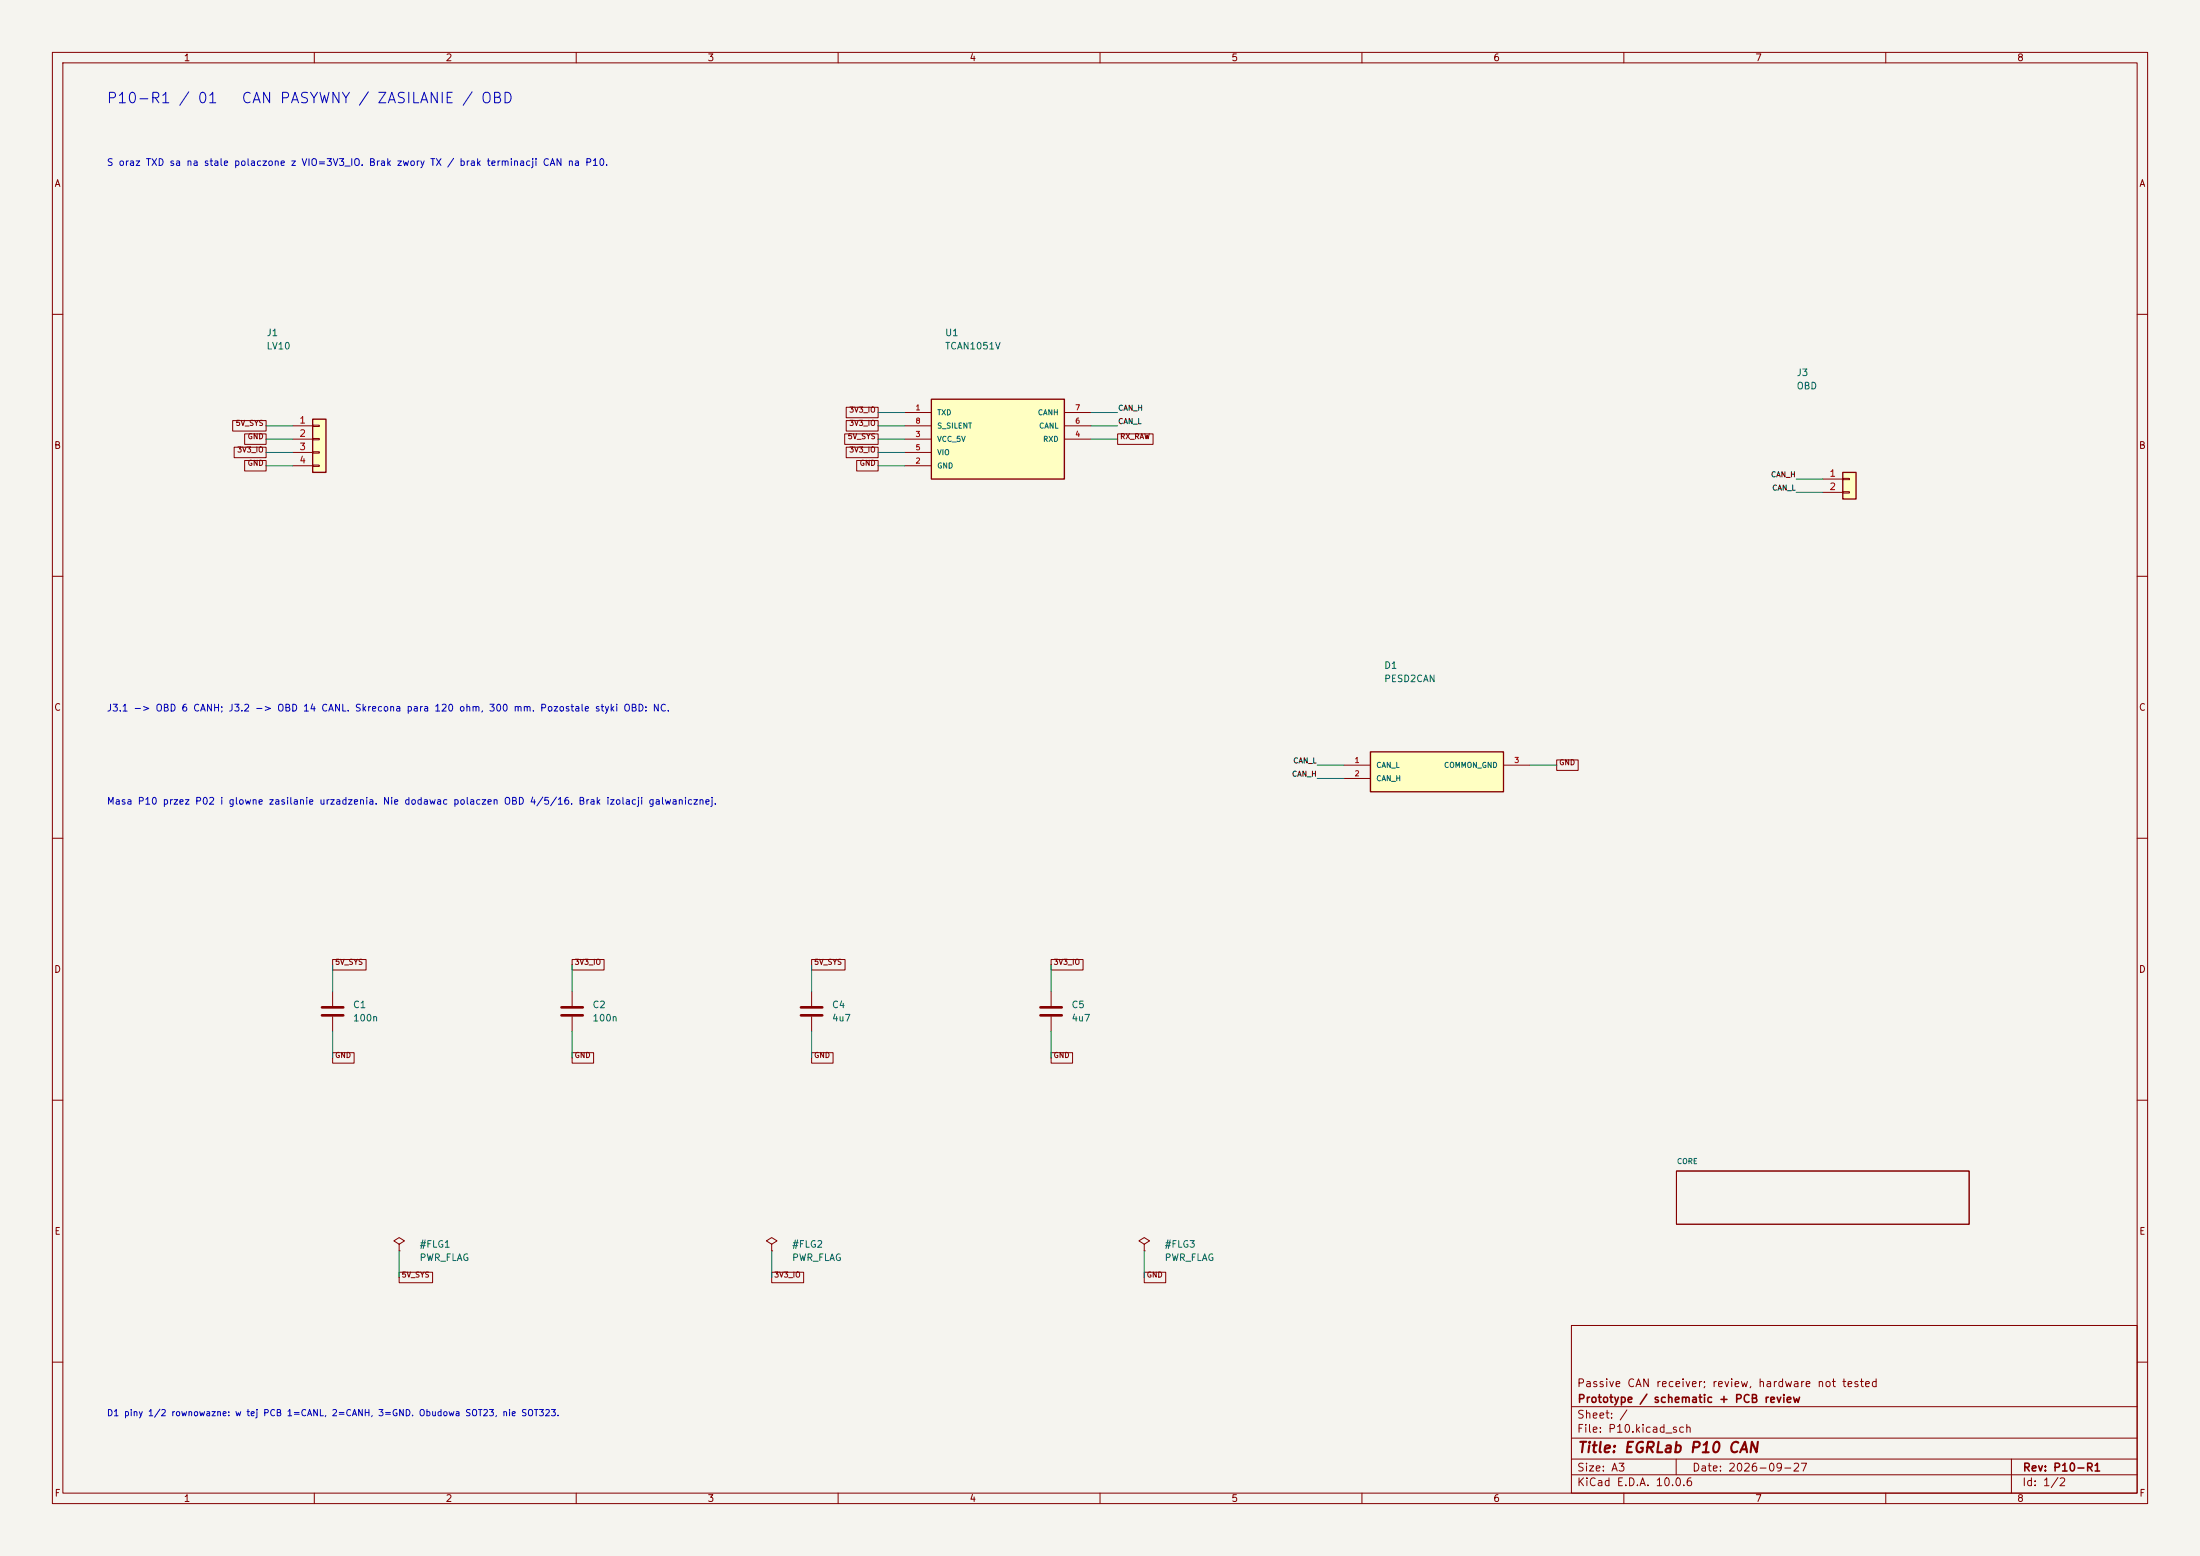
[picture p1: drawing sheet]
(kicad_sch (version 20250114) (generator "eeschema") (paper "A3") (title_block (title "EGRLab P10 CAN") (date "2026-09-27") (rev "P10-R1") (company "Prototype / schematic + PCB review") (comment 1 "Passive CAN receiver; review, hardware not tested"))(lib_symbols (symbol "P10:Conn_01x04" (pin_names (offset 1.016) (hide yes)) (exclude_from_sim no) (in_bom yes) (on_board yes) (in_pos_files yes) (duplicate_pin_numbers_are_jumpers no) (symbol "Conn_01x04_1_1" (rectangle (start -1.27 3.81) (end 1.27 -6.35) (stroke (width 0.254) (type default)) (fill (type background))) (rectangle (start -1.27 2.667) (end 0 2.413) (stroke (width 0.1524) (type default)) (fill (type none))) (rectangle (start -1.27 0.127) (end 0 -0.127) (stroke (width 0.1524) (type default)) (fill (type none))) (rectangle (start -1.27 -2.413) (end 0 -2.667) (stroke (width 0.1524) (type default)) (fill (type none))) (rectangle (start -1.27 -4.953) (end 0 -5.207) (stroke (width 0.1524) (type default)) (fill (type none))) (pin passive line (at -5.08 2.54 0) (length 3.81) (name "Pin_1" (effects (font (size 1.27 1.27)))) (number "1" (effects (font (size 1.27 1.27))))) (pin passive line (at -5.08 0 0) (length 3.81) (name "Pin_2" (effects (font (size 1.27 1.27)))) (number "2" (effects (font (size 1.27 1.27))))) (pin passive line (at -5.08 -2.54 0) (length 3.81) (name "Pin_3" (effects (font (size 1.27 1.27)))) (number "3" (effects (font (size 1.27 1.27))))) (pin passive line (at -5.08 -5.08 0) (length 3.81) (name "Pin_4" (effects (font (size 1.27 1.27)))) (number "4" (effects (font (size 1.27 1.27)))))) (embedded_fonts no))(symbol "P10:TCAN1051V_SO8" (pin_names (offset 1.016)) (in_bom yes) (on_board yes) (symbol "TCAN1051V_SO8_1_1" (rectangle (start -12.7 7.62) (end 12.7 -7.62) (stroke (width .254) (type default)) (fill (type background)))) (symbol "TCAN1051V_SO8_1_0" (pin input line (at -17.78 5.08 0) (length 5.08) (name "TXD" (effects (font (size 1.0 1.0)))) (number "1" (effects (font (size 1 1))))) (pin input line (at -17.78 2.54 0) (length 5.08) (name "S_SILENT" (effects (font (size 1.0 1.0)))) (number "8" (effects (font (size 1 1))))) (pin power_in line (at -17.78 0.0 0) (length 5.08) (name "VCC_5V" (effects (font (size 1.0 1.0)))) (number "3" (effects (font (size 1 1))))) (pin power_in line (at -17.78 -2.54 0) (length 5.08) (name "VIO" (effects (font (size 1.0 1.0)))) (number "5" (effects (font (size 1 1))))) (pin power_in line (at -17.78 -5.08 0) (length 5.08) (name "GND" (effects (font (size 1.0 1.0)))) (number "2" (effects (font (size 1 1))))) (pin bidirectional line (at 17.78 5.08 180) (length 5.08) (name "CANH" (effects (font (size 1.0 1.0)))) (number "7" (effects (font (size 1 1))))) (pin bidirectional line (at 17.78 2.54 180) (length 5.08) (name "CANL" (effects (font (size 1.0 1.0)))) (number "6" (effects (font (size 1 1))))) (pin output line (at 17.78 0.0 180) (length 5.08) (name "RXD" (effects (font (size 1.0 1.0)))) (number "4" (effects (font (size 1 1)))))))(symbol "P10:PESD2CAN_SOT23" (pin_names (offset 1.016)) (in_bom yes) (on_board yes) (symbol "PESD2CAN_SOT23_1_1" (rectangle (start -12.7 3.81) (end 12.7 -3.81) (stroke (width .254) (type default)) (fill (type background)))) (symbol "PESD2CAN_SOT23_1_0" (pin passive line (at -17.78 1.27 0) (length 5.08) (name "CAN_L" (effects (font (size 1.0 1.0)))) (number "1" (effects (font (size 1 1))))) (pin passive line (at -17.78 -1.27 0) (length 5.08) (name "CAN_H" (effects (font (size 1.0 1.0)))) (number "2" (effects (font (size 1 1))))) (pin passive line (at 17.78 1.27 180) (length 5.08) (name "COMMON_GND" (effects (font (size 1.0 1.0)))) (number "3" (effects (font (size 1 1)))))))(symbol "P10:Conn_01x02" (pin_names (offset 1.016) (hide yes)) (exclude_from_sim no) (in_bom yes) (on_board yes) (in_pos_files yes) (duplicate_pin_numbers_are_jumpers no) (symbol "Conn_01x02_1_1" (rectangle (start -1.27 1.27) (end 1.27 -3.81) (stroke (width 0.254) (type default)) (fill (type background))) (rectangle (start -1.27 0.127) (end 0 -0.127) (stroke (width 0.1524) (type default)) (fill (type none))) (rectangle (start -1.27 -2.413) (end 0 -2.667) (stroke (width 0.1524) (type default)) (fill (type none))) (pin passive line (at -5.08 0 0) (length 3.81) (name "Pin_1" (effects (font (size 1.27 1.27)))) (number "1" (effects (font (size 1.27 1.27))))) (pin passive line (at -5.08 -2.54 0) (length 3.81) (name "Pin_2" (effects (font (size 1.27 1.27)))) (number "2" (effects (font (size 1.27 1.27)))))) (embedded_fonts no))(symbol "P10:C" (pin_numbers (hide yes)) (pin_names (offset 0.254)) (exclude_from_sim no) (in_bom yes) (on_board yes) (in_pos_files yes) (duplicate_pin_numbers_are_jumpers no) (symbol "C_0_1" (polyline (pts (xy -2.032 0.762) (xy 2.032 0.762)) (stroke (width 0.508) (type default)) (fill (type none))) (polyline (pts (xy -2.032 -0.762) (xy 2.032 -0.762)) (stroke (width 0.508) (type default)) (fill (type none)))) (symbol "C_1_1" (pin passive line (at 0 3.81 270) (length 2.794) (name "" (effects (font (size 1.27 1.27)))) (number "1" (effects (font (size 1.27 1.27))))) (pin passive line (at 0 -3.81 90) (length 2.794) (name "" (effects (font (size 1.27 1.27)))) (number "2" (effects (font (size 1.27 1.27)))))) (embedded_fonts no))(symbol "P10:PWR_FLAG" (power global) (pin_numbers (hide yes)) (pin_names (offset 0) (hide yes)) (exclude_from_sim no) (in_bom yes) (on_board yes) (in_pos_files yes) (duplicate_pin_numbers_are_jumpers no) (symbol "PWR_FLAG_0_0" (pin power_out line (at 0 0 90) (length 0) (name "" (effects (font (size 1.27 1.27)))) (number "1" (effects (font (size 1.27 1.27)))))) (symbol "PWR_FLAG_0_1" (polyline (pts (xy 0 0) (xy 0 1.27) (xy -1.016 1.905) (xy 0 2.54) (xy 1.016 1.905) (xy 0 1.27)) (stroke (width 0) (type default)) (fill (type none)))) (embedded_fonts no)))(symbol (lib_id "P10:Conn_01x04") (at 60.96 83.82 0) (unit 1) (in_bom yes) (on_board yes) (dnp no) (property "Reference" "J1" (at 50.8 63.5 0) (effects (font (size 1.27 1.27)) (justify left))) (property "Value" "LV10" (at 50.8 66.04 0) (effects (font (size 1.27 1.27)) (justify left)))(property "Footprint" "P10:PTH_LV10" (at 60.96 83.82 0) (effects (font (size 1 1)) hide))(property "MPN" "Soldered harness" (at 60.96 83.82 0) (effects (font (size 1 1)) hide))(property "BaselineRef" "J_LV10B" (at 60.96 83.82 0) (effects (font (size 1 1)) hide))(property "Datasheet" "" (at 60.96 83.82 0) (effects (font (size 1 1)) hide))(pin "1")(pin "2")(pin "3")(pin "4"))(symbol (lib_id "P10:TCAN1051V_SO8") (at 190.5 83.82 0) (unit 1) (in_bom yes) (on_board yes) (dnp no) (property "Reference" "U1" (at 180.34 63.5 0) (effects (font (size 1.27 1.27)) (justify left))) (property "Value" "TCAN1051V" (at 180.34 66.04 0) (effects (font (size 1.27 1.27)) (justify left)))(property "Footprint" "Package_SO:SOIC-8_3.9x4.9mm_P1.27mm" (at 190.5 83.82 0) (effects (font (size 1 1)) hide))(property "MPN" "TCAN1051VDRQ1" (at 190.5 83.82 0) (effects (font (size 1 1)) hide))(property "BaselineRef" "U16" (at 190.5 83.82 0) (effects (font (size 1 1)) hide))(property "Datasheet" "https://www.ti.com/lit/ds/symlink/tcan1051-q1.pdf" (at 190.5 83.82 0) (effects (font (size 1 1)) hide))(pin "1")(pin "8")(pin "3")(pin "5")(pin "2")(pin "7")(pin "6")(pin "4"))(symbol (lib_id "P10:PESD2CAN_SOT23") (at 274.32 147.32 0) (unit 1) (in_bom yes) (on_board yes) (dnp no) (property "Reference" "D1" (at 264.16 127.0 0) (effects (font (size 1.27 1.27)) (justify left))) (property "Value" "PESD2CAN" (at 264.16 129.54 0) (effects (font (size 1.27 1.27)) (justify left)))(property "Footprint" "Package_TO_SOT_SMD:SOT-23" (at 274.32 147.32 0) (effects (font (size 1 1)) hide))(property "MPN" "PESD2CAN,215 Nexperia" (at 274.32 147.32 0) (effects (font (size 1 1)) hide))(property "BaselineRef" "D3" (at 274.32 147.32 0) (effects (font (size 1 1)) hide))(property "Datasheet" "https://assets.nexperia.com/documents/data-sheet/PESD2CAN.pdf" (at 274.32 147.32 0) (effects (font (size 1 1)) hide))(pin "1")(pin "2")(pin "3"))(symbol (lib_id "P10:Conn_01x02") (at 353.06 91.44 0) (unit 1) (in_bom yes) (on_board yes) (dnp no) (property "Reference" "J3" (at 342.9 71.12 0) (effects (font (size 1.27 1.27)) (justify left))) (property "Value" "OBD" (at 342.9 73.66000000000001 0) (effects (font (size 1.27 1.27)) (justify left)))(property "Footprint" "P10:PTH_OBD" (at 353.06 91.44 0) (effects (font (size 1 1)) hide))(property "MPN" "Soldered 120ohm twisted pair" (at 353.06 91.44 0) (effects (font (size 1 1)) hide))(property "BaselineRef" "J_OBD_TAIL" (at 353.06 91.44 0) (effects (font (size 1 1)) hide))(property "Datasheet" "" (at 353.06 91.44 0) (effects (font (size 1 1)) hide))(pin "1")(pin "2"))(symbol (lib_id "P10:C") (at 63.5 193.04 0) (unit 1) (in_bom yes) (on_board yes) (dnp no) (property "Reference" "C1" (at 67.31 191.76999999999998 0) (effects (font (size 1.27 1.27)) (justify left))) (property "Value" "100n" (at 67.31 194.30999999999997 0) (effects (font (size 1.27 1.27)) (justify left)))(property "Footprint" "Capacitor_SMD:C_0805_2012Metric" (at 63.5 193.04 0) (effects (font (size 1 1)) hide))(property "MPN" "X7R 25V 10% 0805 100n" (at 63.5 193.04 0) (effects (font (size 1 1)) hide))(property "BaselineRef" "DECOUPLING" (at 63.5 193.04 0) (effects (font (size 1 1)) hide))(property "Datasheet" "" (at 63.5 193.04 0) (effects (font (size 1 1)) hide))(pin "1")(pin "2"))(symbol (lib_id "P10:C") (at 109.22 193.04 0) (unit 1) (in_bom yes) (on_board yes) (dnp no) (property "Reference" "C2" (at 113.03 191.76999999999998 0) (effects (font (size 1.27 1.27)) (justify left))) (property "Value" "100n" (at 113.03 194.30999999999997 0) (effects (font (size 1.27 1.27)) (justify left)))(property "Footprint" "Capacitor_SMD:C_0805_2012Metric" (at 109.22 193.04 0) (effects (font (size 1 1)) hide))(property "MPN" "X7R 25V 10% 0805 100n" (at 109.22 193.04 0) (effects (font (size 1 1)) hide))(property "BaselineRef" "DECOUPLING" (at 109.22 193.04 0) (effects (font (size 1 1)) hide))(property "Datasheet" "" (at 109.22 193.04 0) (effects (font (size 1 1)) hide))(pin "1")(pin "2"))(symbol (lib_id "P10:C") (at 154.94 193.04 0) (unit 1) (in_bom yes) (on_board yes) (dnp no) (property "Reference" "C4" (at 158.75 191.76999999999998 0) (effects (font (size 1.27 1.27)) (justify left))) (property "Value" "4u7" (at 158.75 194.30999999999997 0) (effects (font (size 1.27 1.27)) (justify left)))(property "Footprint" "Capacitor_SMD:C_0805_2012Metric" (at 154.94 193.04 0) (effects (font (size 1 1)) hide))(property "MPN" "X7R 25V 10% 0805 4u7" (at 154.94 193.04 0) (effects (font (size 1 1)) hide))(property "BaselineRef" "DECOUPLING" (at 154.94 193.04 0) (effects (font (size 1 1)) hide))(property "Datasheet" "" (at 154.94 193.04 0) (effects (font (size 1 1)) hide))(pin "1")(pin "2"))(symbol (lib_id "P10:C") (at 200.66 193.04 0) (unit 1) (in_bom yes) (on_board yes) (dnp no) (property "Reference" "C5" (at 204.47 191.76999999999998 0) (effects (font (size 1.27 1.27)) (justify left))) (property "Value" "4u7" (at 204.47 194.30999999999997 0) (effects (font (size 1.27 1.27)) (justify left)))(property "Footprint" "Capacitor_SMD:C_0805_2012Metric" (at 200.66 193.04 0) (effects (font (size 1 1)) hide))(property "MPN" "X7R 25V 10% 0805 4u7" (at 200.66 193.04 0) (effects (font (size 1 1)) hide))(property "BaselineRef" "DECOUPLING" (at 200.66 193.04 0) (effects (font (size 1 1)) hide))(property "Datasheet" "" (at 200.66 193.04 0) (effects (font (size 1 1)) hide))(pin "1")(pin "2"))(symbol (lib_id "P10:PWR_FLAG") (at 76.2 238.76 0) (unit 1) (in_bom yes) (on_board yes) (dnp no) (property "Reference" "#FLG1" (at 80.01 237.48999999999998 0) (effects (font (size 1.27 1.27)) (justify left))) (property "Value" "PWR_FLAG" (at 80.01 240.02999999999997 0) (effects (font (size 1.27 1.27)) (justify left)))(property "Footprint" "" (at 76.2 238.76 0) (effects (font (size 1 1)) hide))(property "MPN" "" (at 76.2 238.76 0) (effects (font (size 1 1)) hide))(property "BaselineRef" "ERC_SOURCE" (at 76.2 238.76 0) (effects (font (size 1 1)) hide))(property "Datasheet" "" (at 76.2 238.76 0) (effects (font (size 1 1)) hide))(pin "1"))(symbol (lib_id "P10:PWR_FLAG") (at 147.32 238.76 0) (unit 1) (in_bom yes) (on_board yes) (dnp no) (property "Reference" "#FLG2" (at 151.13 237.48999999999998 0) (effects (font (size 1.27 1.27)) (justify left))) (property "Value" "PWR_FLAG" (at 151.13 240.02999999999997 0) (effects (font (size 1.27 1.27)) (justify left)))(property "Footprint" "" (at 147.32 238.76 0) (effects (font (size 1 1)) hide))(property "MPN" "" (at 147.32 238.76 0) (effects (font (size 1 1)) hide))(property "BaselineRef" "ERC_SOURCE" (at 147.32 238.76 0) (effects (font (size 1 1)) hide))(property "Datasheet" "" (at 147.32 238.76 0) (effects (font (size 1 1)) hide))(pin "1"))(symbol (lib_id "P10:PWR_FLAG") (at 218.44 238.76 0) (unit 1) (in_bom yes) (on_board yes) (dnp no) (property "Reference" "#FLG3" (at 222.25 237.48999999999998 0) (effects (font (size 1.27 1.27)) (justify left))) (property "Value" "PWR_FLAG" (at 222.25 240.02999999999997 0) (effects (font (size 1.27 1.27)) (justify left)))(property "Footprint" "" (at 218.44 238.76 0) (effects (font (size 1 1)) hide))(property "MPN" "" (at 218.44 238.76 0) (effects (font (size 1 1)) hide))(property "BaselineRef" "ERC_SOURCE" (at 218.44 238.76 0) (effects (font (size 1 1)) hide))(property "Datasheet" "" (at 218.44 238.76 0) (effects (font (size 1 1)) hide))(pin "1"))(text "S oraz TXD sa na stale polaczone z VIO=3V3_IO. Brak zwory TX / brak terminacji CAN na P10." (at 20.32 30.48 0) (effects (font (size 1.3 1.3)) (justify left top)))(text "J3.1 -> OBD 6 CANH; J3.2 -> OBD 14 CANL. Skrecona para 120 ohm, 300 mm. Pozostale styki OBD: NC." (at 20.32 134.62 0) (effects (font (size 1.3 1.3)) (justify left top)))(text "Masa P10 przez P02 i glowne zasilanie urzadzenia. Nie dodawac polaczen OBD 4/5/16. Brak izolacji galwanicznej." (at 20.32 152.4 0) (effects (font (size 1.3 1.3)) (justify left top)))(text "D1 piny 1/2 rownowazne: w tej PCB 1=CANL, 2=CANH, 3=GND. Obudowa SOT23, nie SOT323." (at 20.32 269.24 0) (effects (font (size 1.2 1.2)) (justify left top)))(text "P10-R1 / 01   CAN PASYWNY / ZASILANIE / OBD" (at 20.32 17.78 0) (effects (font (size 2 2)) (justify left top)))(sheet (at 320.04 223.52) (size 55.88 10.16) (stroke (width .15) (type default)) (fill (color 0 0 0 0)) (property "Sheetname" "CORE" (at 320.04 222.25 0) (effects (font (size 1 1)) (justify left bottom))) (property "Sheetfile" "CORE.kicad_sch" (at 320.04 233.68 0) (effects (font (size 1 1)) hide)))(wire (pts (xy 55.88 81.28) (xy 50.8 81.28)) (stroke (width 0) (type default)))(global_label "5V_SYS" (shape passive) (at 50.8 81.28 0) (effects (font (size 1 1)) (justify right bottom)))(wire (pts (xy 55.88 83.82) (xy 50.8 83.82)) (stroke (width 0) (type default)))(global_label "GND" (shape passive) (at 50.8 83.82 0) (effects (font (size 1 1)) (justify right bottom)))(wire (pts (xy 55.88 86.36) (xy 50.8 86.36)) (stroke (width 0) (type default)))(global_label "3V3_IO" (shape passive) (at 50.8 86.36 0) (effects (font (size 1 1)) (justify right bottom)))(wire (pts (xy 55.88 88.9) (xy 50.8 88.9)) (stroke (width 0) (type default)))(global_label "GND" (shape passive) (at 50.8 88.9 0) (effects (font (size 1 1)) (justify right bottom)))(wire (pts (xy 172.72 78.74) (xy 167.64 78.74)) (stroke (width 0) (type default)))(global_label "3V3_IO" (shape passive) (at 167.64 78.74 0) (effects (font (size 1 1)) (justify right bottom)))(wire (pts (xy 172.72 81.28) (xy 167.64 81.28)) (stroke (width 0) (type default)))(global_label "3V3_IO" (shape passive) (at 167.64 81.28 0) (effects (font (size 1 1)) (justify right bottom)))(wire (pts (xy 172.72 83.82) (xy 167.64 83.82)) (stroke (width 0) (type default)))(global_label "5V_SYS" (shape passive) (at 167.64 83.82 0) (effects (font (size 1 1)) (justify right bottom)))(wire (pts (xy 172.72 86.36) (xy 167.64 86.36)) (stroke (width 0) (type default)))(global_label "3V3_IO" (shape passive) (at 167.64 86.36 0) (effects (font (size 1 1)) (justify right bottom)))(wire (pts (xy 172.72 88.9) (xy 167.64 88.9)) (stroke (width 0) (type default)))(global_label "GND" (shape passive) (at 167.64 88.9 0) (effects (font (size 1 1)) (justify right bottom)))(wire (pts (xy 208.28 78.74) (xy 213.36 78.74)) (stroke (width 0) (type default)))(label "CAN_H"  (at 213.36 78.74 0) (effects (font (size 1 1)) (justify left bottom)))(wire (pts (xy 208.28 81.28) (xy 213.36 81.28)) (stroke (width 0) (type default)))(label "CAN_L"  (at 213.36 81.28 0) (effects (font (size 1 1)) (justify left bottom)))(wire (pts (xy 208.28 83.82) (xy 213.36 83.82)) (stroke (width 0) (type default)))(global_label "RX_RAW" (shape passive) (at 213.36 83.82 0) (effects (font (size 1 1)) (justify left bottom)))(wire (pts (xy 256.54 146.05) (xy 251.46 146.05)) (stroke (width 0) (type default)))(label "CAN_L"  (at 251.46 146.05 0) (effects (font (size 1 1)) (justify right bottom)))(wire (pts (xy 256.54 148.59) (xy 251.46 148.59)) (stroke (width 0) (type default)))(label "CAN_H"  (at 251.46 148.59 0) (effects (font (size 1 1)) (justify right bottom)))(wire (pts (xy 292.1 146.05) (xy 297.18 146.05)) (stroke (width 0) (type default)))(global_label "GND" (shape passive) (at 297.18 146.05 0) (effects (font (size 1 1)) (justify left bottom)))(wire (pts (xy 347.98 91.44) (xy 342.9 91.44)) (stroke (width 0) (type default)))(label "CAN_H"  (at 342.9 91.44 0) (effects (font (size 1 1)) (justify right bottom)))(wire (pts (xy 347.98 93.98) (xy 342.9 93.98)) (stroke (width 0) (type default)))(label "CAN_L"  (at 342.9 93.98 0) (effects (font (size 1 1)) (justify right bottom)))(wire (pts (xy 63.5 189.23) (xy 63.5 184.15)) (stroke (width 0) (type default)))(global_label "5V_SYS" (shape passive) (at 63.5 184.15 0) (effects (font (size 1 1)) (justify left bottom)))(wire (pts (xy 63.5 196.85) (xy 63.5 201.93)) (stroke (width 0) (type default)))(global_label "GND" (shape passive) (at 63.5 201.93 0) (effects (font (size 1 1)) (justify left bottom)))(wire (pts (xy 109.22 189.23) (xy 109.22 184.15)) (stroke (width 0) (type default)))(global_label "3V3_IO" (shape passive) (at 109.22 184.15 0) (effects (font (size 1 1)) (justify left bottom)))(wire (pts (xy 109.22 196.85) (xy 109.22 201.93)) (stroke (width 0) (type default)))(global_label "GND" (shape passive) (at 109.22 201.93 0) (effects (font (size 1 1)) (justify left bottom)))(wire (pts (xy 154.94 189.23) (xy 154.94 184.15)) (stroke (width 0) (type default)))(global_label "5V_SYS" (shape passive) (at 154.94 184.15 0) (effects (font (size 1 1)) (justify left bottom)))(wire (pts (xy 154.94 196.85) (xy 154.94 201.93)) (stroke (width 0) (type default)))(global_label "GND" (shape passive) (at 154.94 201.93 0) (effects (font (size 1 1)) (justify left bottom)))(wire (pts (xy 200.66 189.23) (xy 200.66 184.15)) (stroke (width 0) (type default)))(global_label "3V3_IO" (shape passive) (at 200.66 184.15 0) (effects (font (size 1 1)) (justify left bottom)))(wire (pts (xy 200.66 196.85) (xy 200.66 201.93)) (stroke (width 0) (type default)))(global_label "GND" (shape passive) (at 200.66 201.93 0) (effects (font (size 1 1)) (justify left bottom)))(wire (pts (xy 76.2 238.76) (xy 76.2 243.84)) (stroke (width 0) (type default)))(global_label "5V_SYS" (shape passive) (at 76.2 243.84 0) (effects (font (size 1 1)) (justify left bottom)))(wire (pts (xy 147.32 238.76) (xy 147.32 243.84)) (stroke (width 0) (type default)))(global_label "3V3_IO" (shape passive) (at 147.32 243.84 0) (effects (font (size 1 1)) (justify left bottom)))(wire (pts (xy 218.44 238.76) (xy 218.44 243.84)) (stroke (width 0) (type default)))(global_label "GND" (shape passive) (at 218.44 243.84 0) (effects (font (size 1 1)) (justify left bottom)))(sheet_instances (path "" (page "1"))))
